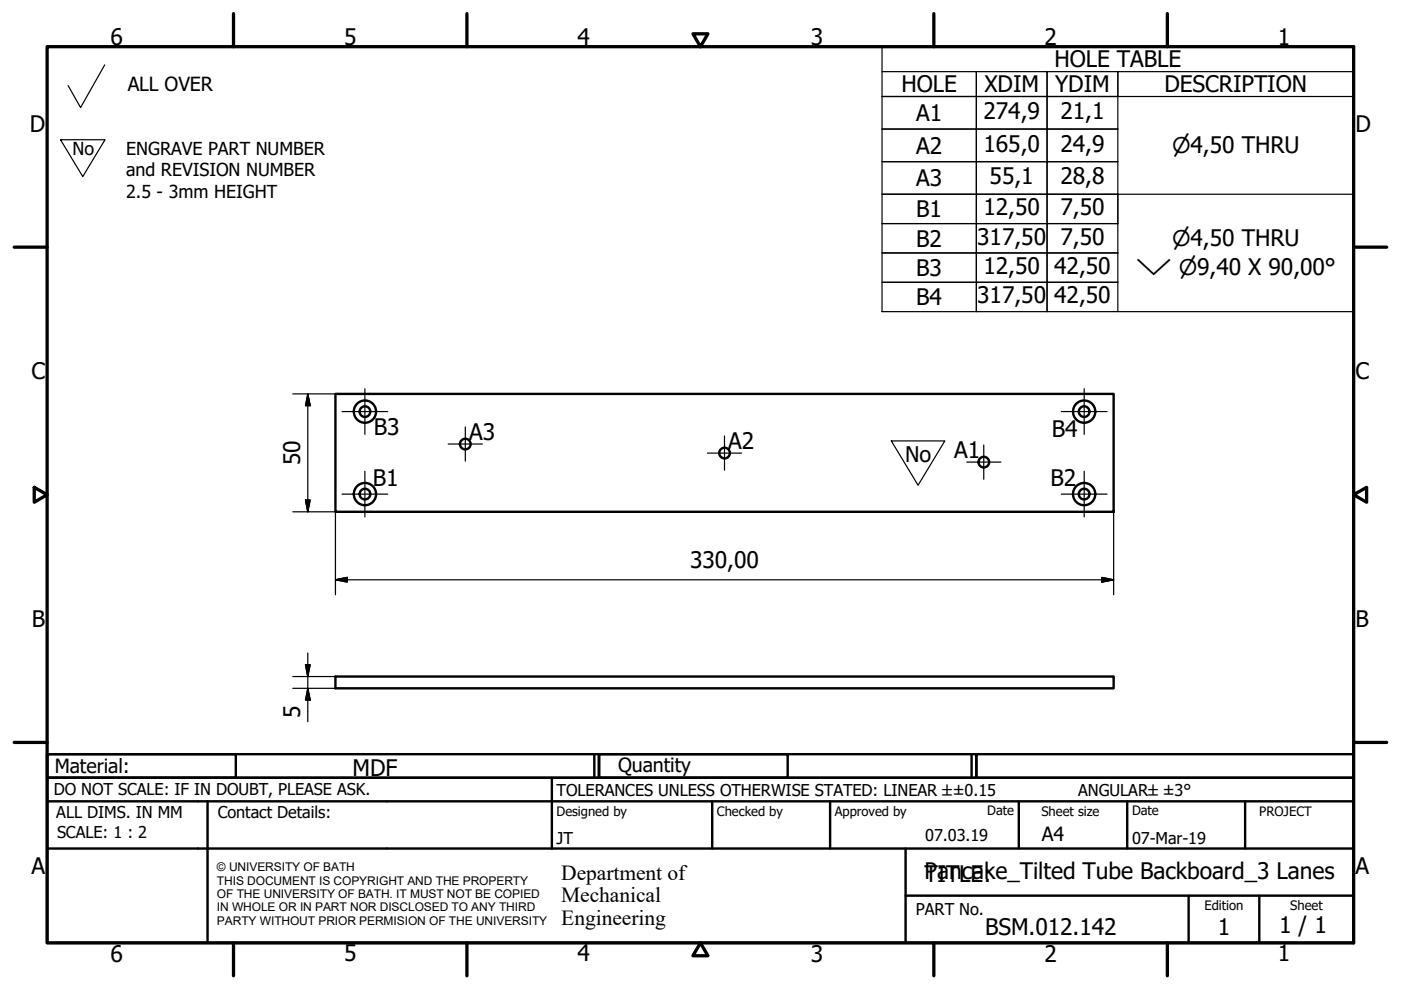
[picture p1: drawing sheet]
<svg xmlns="http://www.w3.org/2000/svg" width="297mm" height="210mm" viewBox="0 0 297 210" stroke-linecap="round" stroke-linejoin="round" font-family="sans-serif">
<!-- layer: Visible (ISO) -->
<g fill="none" stroke="#000" stroke-width=".51">
<path d="M71.1 83.5h165v25h-165zM71.1 143.4h165v2.5h-165z"/>
<circle cx="77.4" cy="87.3" r="1.13"/>
<circle cx="77.4" cy="87.3" r="2.36"/>
<circle cx="98.6" cy="94.2" r="1.13"/>
<circle cx="153.6" cy="96.1" r="1.13"/>
<circle cx="208.6" cy="98" r="1.13"/>
<circle cx="229.9" cy="87.3" r="2.36"/>
<circle cx="229.9" cy="87.3" r="1.13"/>
<circle cx="77.4" cy="104.8" r="1.13"/>
<circle cx="77.4" cy="104.8" r="2.36"/>
<circle cx="229.9" cy="104.8" r="2.36"/>
<circle cx="229.9" cy="104.8" r="1.13"/>
</g>
<!-- layer: Border (ISO) -->
<g fill="none" stroke="#000" stroke-width=".7">
<path d="M10 9.9h277v190h-277zM49.5 2.9v7M99 2.9v7M146.9 7.2h3.2l-1.6 2.7zM198 2.9v7M247.5 2.9v7M3 52.4h7M287 52.4h7M7.3 103.3l2.7 1.6-2.7 1.6zM287 104.9l2.8-1.6v3.2zM3 157.4h7M287 157.4h7"/>
<path d="M49.5 199.9v7M99 199.9v7M148.5 199.9l1.6 2.7h-3.2zM198 199.9v7M247.5 199.9v7"/>
</g>
<!-- layer: Title (ISO) -->
<g fill="none" stroke="#000" stroke-width=".51">
<path d="M10 159.9h40v5h-40zM10 159.9h117v5h-117zM126 159.9v5M127 159.9h40v5h-40zM127 159.9h80v5h-80zM206 159.9v5M207 159.9h80v5h-80zM10 169.9v-5h277v5M10 169.9h277v30h-277zM10 179.9h277M44 169.9v30M117 164.9v15"/>
<path d="M151 169.9v10M176 169.9v10M192 179.9v20M216 169.9v10M239 169.9v10M264 169.9v10M192 189.9h95M252 189.9v10M267 189.9v10"/>
</g>
<!-- layer: Symbol (ISO) -->
<g fill="none" stroke="#000" stroke-width=".25">
<path d="M187 15.2h20v5.3h-20h20v6.9h-20h20v6.9h-20h20v6.9h-20h20v6.2h-20h20v6.2h-20h20v6.3h-20h20v6.2v-6.2h15v6.2v-6.2h15v6.2M187 9.9h100v56.2h-100zM207 15.2h15v5.3h-15zM222 15.2h15v5.3h-15zM287 15.2h-50v5.3h50M207 20.5h15v6.9h-15zM207 27.4h15v6.9h-15zM207 34.3h15v6.9h-15zM222 20.5h15v6.9h-15zM222 27.4h15v6.9h-15zM222 34.3h15v6.9h-15zM207 41.2h15v6.2h-15z"/>
<path d="M207 47.4h15v6.2h-15zM207 53.6h15v6.3h-15zM222 41.2h15v6.2h-15zM222 47.4h15v6.2h-15zM222 53.6h15v6.3h-15zM237 47.4v-6.2h50v6.2"/>
</g>
<!-- layer: Sketch Geometry (ISO) -->
<path d="M22.2 13.8l-5.1 9-2.7-4.7M12.8 29.6h9.5l-4.8 7.8zM189 93.5h11.3l-5.7 9.4z" fill="none" stroke="#000" stroke-width=".25"/>
<path d="M194.6 112.3h.1" fill="none" stroke="#fff" stroke-width=".21"/>
<!-- layer: Center Mark (ISO) -->
<g fill="none" stroke="#000" stroke-width=".25">
<path d="M72.5 87.3h9.7M77.4 82.4v9.7M77.4 99.9v9.7M95 94.1h7.3M98.7 90.5v7.3M150 96.1h7.2M153.6 92.4v7.3M205 98h7.2M208.6 94.4v7.2M225 87.3h9.7M229.9 99.9v9.7M229.9 82.4v9.7"/>
<path d="M72.5 104.8h9.7M225 104.8h9.7"/>
</g>
<!-- layer: Dimension (ISO) -->
<g fill="none" stroke="#000" stroke-width=".25">
<path d="M62.1 83.5h9M65.3 83.5l.5 2.5h-1zM65.3 83.5v25M62.1 108.5h9v17.6M64.8 106h1l-.5 2.5zM236.1 108.5v17.6M65.3 138.4v14.6M71.1 122.9l2.5-.5v1zM71.1 122.9h165M233.6 122.4l2.5 .5-2.5 .5zM62.1 145.9h9M62.1 143.4h9"/>
<path d="M64.8 140.9h1l-.5 2.5zM65.3 145.9l.5 2.5h-1z"/>
</g>
<path d="M65.3 83.5l.5 2.5zM65.3 83.5l.5 2.5h-1zM64.8 106l.5 2.5zM64.8 106h1l-.5 2.5zM71.1 122.9l2.5-.5zM71.1 122.9l2.5-.5v1zM233.6 123.4l2.5-.5zM233.6 122.4l2.5 .5-2.5 .5zM64.8 140.9l.5 2.5zM64.8 140.9h1l-.5 2.5zM65.3 145.9l.5 2.5zM65.3 145.9l.5 2.5h-1z" fill="#000" stroke="#000" stroke-width=".25"/>
<g font-size="4.8">
<text x="23.4" y="9.5">6</text>
<text x="72.9" y="9.5">5</text>
<text x="122.4" y="9.5">4</text>
<text x="171.9" y="9.5">3</text>
<text x="221.4" y="9.5">2</text>
<text x="270.9" y="9.5">1</text>
<text x="223.6" y="14.3">HOLE TABLE</text>
<text x="191.1" y="19.6">HOLE</text>
<text x="208.7" y="19.6">XDIM</text>
<text x="223.7" y="19.6">YDIM</text>
<text x="246.9" y="19.6">DESCRIPTION</text>
<text x="6.3" y="27.9">D</text>
<text x="194.2" y="25.7">A1</text>
<text x="208.5" y="25.3">274,9</text>
<text x="224.8" y="25.3">21,1</text>
<text x="287.4" y="27.9">D</text>
<text x="194.2" y="32.6">A2</text>
<text x="208.5" y="32.2">165,0</text>
<text x="224.8" y="32.2">24,9</text>
<text x="194.2" y="39.5">A3</text>
<text x="209.8" y="39">55,1</text>
<text x="224.8" y="39.1">28,8</text>
<text x="194.3" y="46.1">B1</text>
<text x="208.5" y="45.6">12,50</text>
<text x="224.8" y="45.6">7,50</text>
<text x="194.3" y="52.3">B2</text>
<text x="207.2" y="51.9">317,50</text>
<text x="224.8" y="51.9">7,50</text>
<text x="194.3" y="58.5">B3</text>
<text x="208.5" y="58.1">12,50</text>
<text x="223.5" y="58.1">42,50</text>
<text x="194.3" y="64.7">B4</text>
<text x="207.2" y="64.3">317,50</text>
<text x="223.5" y="64.3">42,50</text>
<text x="6.7" y="80.4">C</text>
<text x="287.4" y="80.4">C</text>
<text x="79.3" y="92.2">B3</text>
<text x="99.4" y="93.3">A3</text>
<text x="154.4" y="95.3">A2</text>
<text x="223" y="92.7">B4</text>
<text x="63.7" y="98.7" transform="rotate(-90 63.7 98.7)">50</text>
<text x="202.3" y="97.1">A1</text>
<text x="79" y="103.1">B1</text>
<text x="222.7" y="103.1">B2</text>
<text x="146.3" y="120.5">330,00</text>
<text x="6.8" y="132.9">B</text>
<text x="287.4" y="132.9">B</text>
<text x="63.7" y="152.3" transform="rotate(-90 63.7 152.3)">5</text>
<text x="74.8" y="164.4">MDF</text>
<text x="6.7" y="185.4">A</text>
<text x="287.4" y="185.4">A</text>
<text x="196" y="187">TITLE:</text>
<text x="196" y="186.4">Pancake_Tilted Tube Backboard_3 Lanes</text>
<text x="271.2" y="197.9">1 / 1</text>
<text x="23.4" y="203.9">6</text>
<text x="72.9" y="203.8">5</text>
<text x="122.4" y="203.8">4</text>
<text x="171.9" y="203.9">3</text>
<text x="208.9" y="198.2">BSM.012.142</text>
<text x="221.4" y="203.9">2</text>
<text x="258.2" y="198.2">1</text>
<text x="270.9" y="203.8">1</text>
</g>
<g font-size="4.6">
<text x="248.5" y="32.5">⌀4,50 THRU</text>
<text x="248.5" y="52.3">⌀4,50 THRU</text>
<text x="240.8" y="58.4">⌵ ⌀9,40 X 90,00°</text>
<text x="191.9" y="98">No</text>
<text x="119" y="186.5">Department of</text>
<text x="119" y="191.3">Mechanical</text>
<text x="119" y="196">Engineering</text>
</g>
<g font-size="4.1">
<text x="27.1" y="19.2">ALL OVER</text>
<text x="11.6" y="163.9">Material:</text>
<text x="131" y="163.7">Quantity</text>
<text x="220.9" y="178.4">A4</text>
</g>
<g font-size="3.8">
<text x="15.4" y="32.9">No</text>
<text x="26.8" y="32.9">ENGRAVE PART NUMBER</text>
<text x="26.8" y="37.4">and REVISION NUMBER</text>
<text x="26.8" y="41.9">2.5 - 3mm HEIGHT</text>
</g>
<g font-size="3.5">
<text x="11.4" y="168.5">DO NOT SCALE: IF IN DOUBT, PLEASE ASK.</text>
<text x="11.9" y="173.5">ALL DIMS. IN MM</text>
<text x="46.2" y="173.5">Contact Details:</text>
<text x="118" y="168.8">TOLERANCES UNLESS OTHERWISE STATED: LINEAR ±±0.15</text>
<text x="228.6" y="168.8">ANGULAR±±3°</text>
<text x="12.1" y="177.6">SCALE: 1 : 2</text>
<text x="118" y="178.9">JT</text>
<text x="196.2" y="178.3">07.03.19</text>
<text x="240" y="178.9">07-Mar-19</text>
<text x="194.2" y="194.1">PART No.</text>
</g>
<g font-size="2.8">
<text x="118" y="173">Designed by</text>
<text x="152" y="173">Checked by</text>
<text x="177" y="173">Approved by</text>
<text x="209.3" y="172.9">Date</text>
<text x="220.8" y="173">Sheet size</text>
<text x="240" y="172.9">Date</text>
<text x="267" y="172.9">PROJECT</text>
<text x="255.4" y="193">Edition</text>
<text x="273.6" y="193">Sheet</text>
</g>
<g font-size="2.5">
<text x="46" y="184.7">© UNIVERSITY OF BATH</text>
<text x="46" y="187.6">THIS DOCUMENT IS COPYRIGHT AND THE PROPERTY</text>
<text x="46" y="190.4">OF THE UNIVERSITY OF BATH. IT MUST NOT BE COPIED</text>
<text x="46" y="193.2">IN WHOLE OR IN PART NOR DISCLOSED TO ANY THIRD</text>
<text x="46" y="196.1">PARTY WITHOUT PRIOR PERMISION OF THE UNIVERSITY</text>
</g>
</svg>
